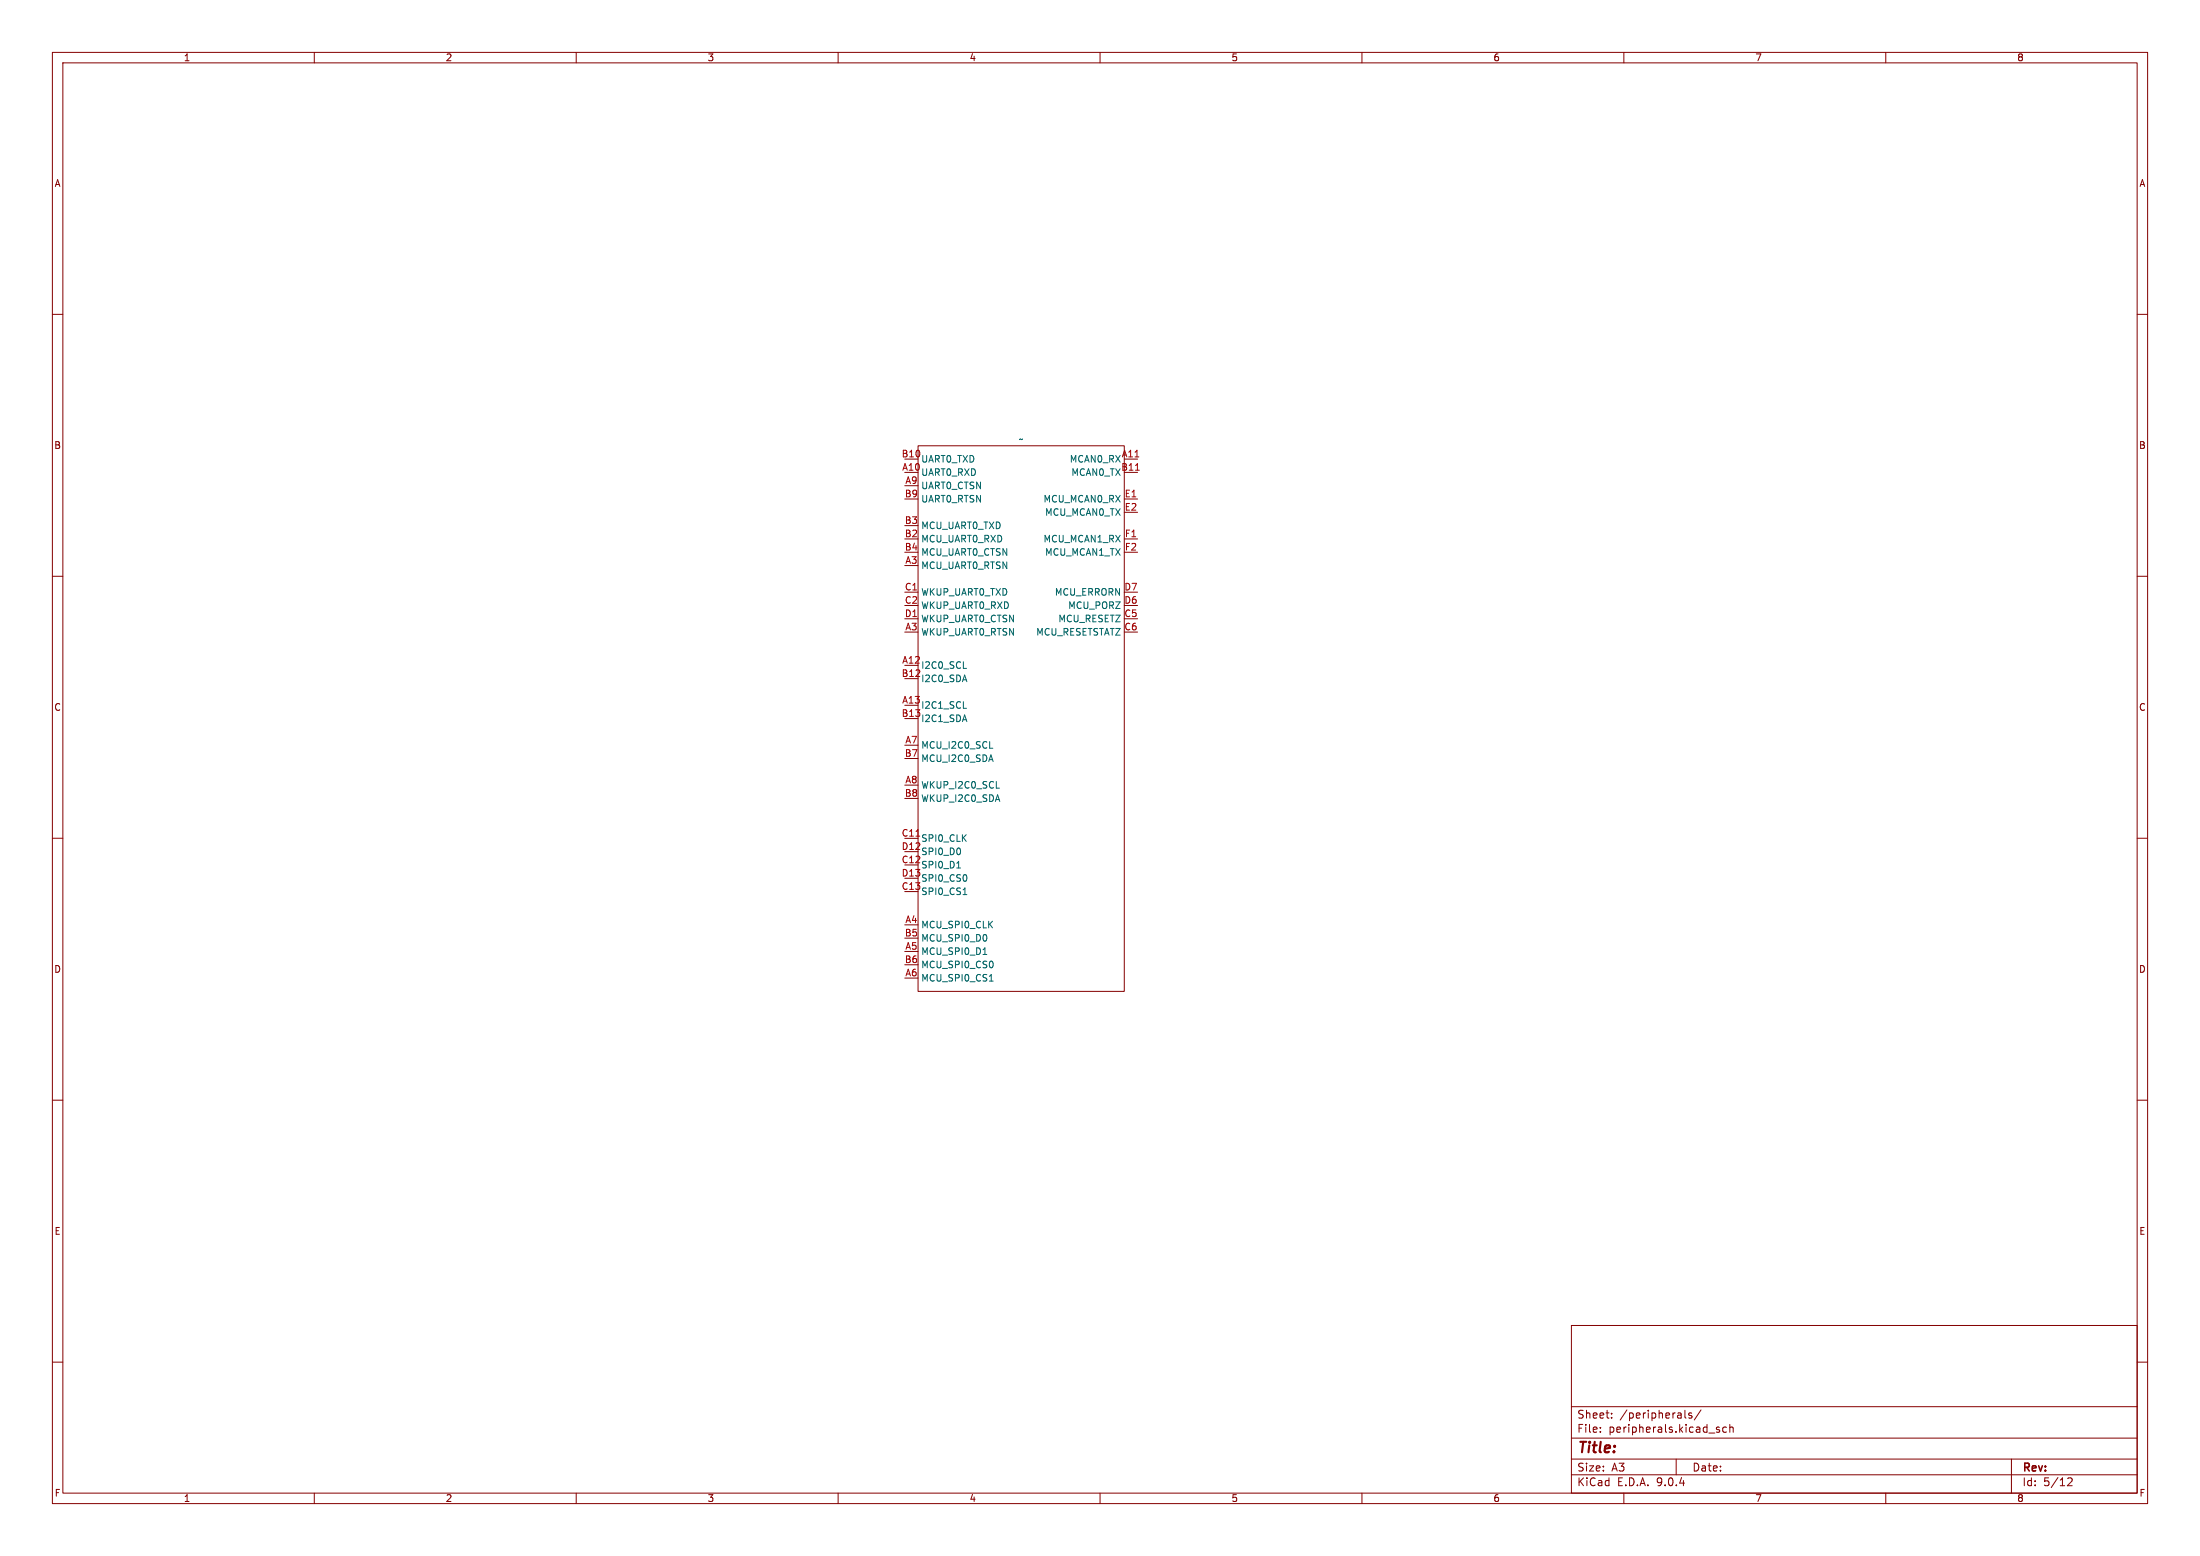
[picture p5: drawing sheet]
<svg xmlns="http://www.w3.org/2000/svg" width="420mm" height="297mm" viewBox="0 0 420 297" stroke-linecap="round" stroke-linejoin="round" font-family="sans-serif">
<g fill="none" stroke="#840000" stroke-width=".19">
<path d="M10 10h400v277h-400zM12 12h396v273h-396zM60 10v2M110 10v2M160 10v2M210 10v2M260 10v2M310 10v2M360 10v2M10 60h2M408 60h2M175.3 85.1h39.3v104.1h-39.3z"/>
<path d="M214.6 95.3h2.6M10 110h2M172.7 113h2.6M172.7 118.1h2.6M214.6 102.9h2.6M408 110h2M10 160h2M408 160h2M10 210h2M408 210h2M300 253h108v32h-108zM10 260h2"/>
<path d="M300 278.5h108M300 274.5h108M300 268.5h108M305.5 273.2v.2M305.5 272.5v.1M307.7 270.5v.2M307.7 269.8v.1M320 278.5v3M321.7 269.2v1.3l.2 .2M322.9 269.8l-.3-.1-.2 .2v.2l.5 .2v.3h-.5M324.7 269.1l-1.3 1.9M327.7 272.8l.5 .2 .1 .1-.1 .2-.4 .1"/>
<path d="M327.7 272.5h.5M329.6 272.5l-.4-.1-.3 .3 .1 .6h.6M330.2 272.5l.2-.1 .4 .1 .1 .9M330.2 271.9v1.5M384 278.5v6.5M408 260h2M60 285v2M110 285v2M160 285v2M210 285v2M260 285v2M300 281.5h108"/>
<path d="M310 285v2M360 285v2M394.7 282.2l.6-.1 .2 .1 .1 .3-.9 1.1h.9"/>
</g>
<path d="M183.9 127.6h.6M183.9 135.2h.6M188.9 142.8h.6M190.2 150.4h.6M182.6 165.7h.8M183.9 170.8h.7M187.7 182.2h.7M188.9 187.3h.7M189.5 183.7v.8" fill="none" stroke="#006464" stroke-width=".19"/>
<path d="M216.8 89.8h.7M174.9 159.6h.7" fill="none" stroke="#a90000" stroke-width=".19"/>
<text font-size="2.8" fill="#840000" x="301" y="277.9">Title:</text>
<g font-size="2.1" fill="#840000">
<text x="301" y="273.7">File:</text>
<text x="301" y="271">Sheet:</text>
<text x="307.1" y="273.7">peripherals.kicad_sch</text>
<text x="309.2" y="271">/peripherals/</text>
<text x="301" y="281.1">Size:</text>
<text x="307.6" y="281.1">A3</text>
<text x="323" y="281.1">Date:</text>
<text x="386" y="281.3">Rev:</text>
<text x="301" y="283.9">KiCad</text>
<text x="308.7" y="283.9">E.D.A.</text>
<text x="316.3" y="283.9">9.0.4</text>
<text x="386" y="283.9">Id:</text>
<text x="390.1" y="283.9">5/12</text>
</g>
<g font-size="1.8" fill="#840000">
<text x="35" y="11.9">1</text>
<text x="85" y="11.9">2</text>
<text x="135" y="11.9">3</text>
<text x="185" y="11.9">4</text>
<text x="235" y="11.9">5</text>
<text x="285" y="11.9">6</text>
<text x="335" y="11.9">7</text>
<text x="385" y="11.9">8</text>
<text x="10.3" y="35.9">A</text>
<text x="408.3" y="35.9">A</text>
<text x="10.3" y="85.9">B</text>
<text x="408.2" y="85.9">B</text>
<text x="10.3" y="135.9">C</text>
<text x="408.2" y="135.9">C</text>
<text x="10.3" y="185.9">D</text>
<text x="408.2" y="185.9">D</text>
<text x="10.3" y="235.9">E</text>
<text x="408.3" y="235.9">E</text>
<text x="10.3" y="285.9">F</text>
<text x="35" y="286.9">1</text>
<text x="85" y="286.9">2</text>
<text x="135" y="286.9">3</text>
<text x="185" y="286.9">4</text>
<text x="235" y="286.9">5</text>
<text x="285" y="286.9">6</text>
<text x="335" y="286.9">7</text>
<text x="385" y="286.9">8</text>
<text x="408.3" y="285.9">F</text>
</g>
<g font-size="1.8" fill="#a90000">
<text x="172" y="87.4">B10</text>
<text x="172.1" y="89.9">A10</text>
<text x="214" y="89.9">B11</text>
<text x="214" y="87.4">A11</text>
<text x="172.6" y="95">B9</text>
<text x="172.7" y="92.5">A9</text>
<text x="214.6" y="95">E1</text>
<text x="172.6" y="100.1">B3</text>
<text x="214.6" y="97.5">E2</text>
<text x="172.6" y="102.6">B2</text>
<text x="172.6" y="105.2">B4</text>
<text x="172.7" y="107.7">A3</text>
<text x="214.6" y="102.6">F1</text>
<text x="214.6" y="105.2">F2</text>
<text x="172.6" y="112.8">C1</text>
<text x="214.6" y="112.8">D7</text>
<text x="172.6" y="115.3">C2</text>
<text x="172.6" y="117.9">D1</text>
<text x="214.6" y="115.3">D6</text>
<text x="214.6" y="117.9">C5</text>
<text x="172.7" y="120.4">A3</text>
<text x="214.6" y="120.4">C6</text>
<text x="172" y="129.3">B12</text>
<text x="172.1" y="126.7">A12</text>
<text x="172" y="136.9">B13</text>
<text x="172.1" y="134.4">A13</text>
<text x="172.7" y="142">A7</text>
<text x="172.6" y="144.5">B7</text>
<text x="172.7" y="149.6">A8</text>
<text x="172.6" y="152.1">B8</text>
<text x="172" y="159.8">C11</text>
<text x="172" y="162.3">D12</text>
<text x="172" y="164.8">C12</text>
<text x="172" y="167.4">D13</text>
<text x="172" y="169.9">C13</text>
<text x="172.6" y="178.8">B5</text>
<text x="172.7" y="176.3">A4</text>
<text x="172.6" y="183.9">B6</text>
<text x="172.7" y="181.4">A5</text>
<text x="172.7" y="186.4">A6</text>
</g>
<g font-size="1.8" fill="#006464">
<text x="175.8" y="88.5">UART0_TXD</text>
<text x="194.4" y="84.7">~</text>
<text x="204.1" y="88.5">MCAN0_RX</text>
<text x="175.8" y="91">UART0_RXD</text>
<text x="175.8" y="93.6">UART0_CTSN</text>
<text x="204.4" y="91">MCAN0_TX</text>
<text x="175.8" y="96.1">UART0_RTSN</text>
<text x="175.8" y="101.2">MCU_UART0_TXD</text>
<text x="199.1" y="96.1">MCU_MCAN0_RX</text>
<text x="199.4" y="98.7">MCU_MCAN0_TX</text>
<text x="175.8" y="103.7">MCU_UART0_RXD</text>
<text x="175.8" y="106.3">MCU_UART0_CTSN</text>
<text x="199.1" y="103.7">MCU_MCAN1_RX</text>
<text x="199.4" y="106.3">MCU_MCAN1_TX</text>
<text x="175.8" y="108.8">MCU_UART0_RTSN</text>
<text x="175.8" y="113.9">WKUP_UART0_TXD</text>
<text x="201.3" y="113.9">MCU_ERRORN</text>
<text x="175.8" y="116.4">WKUP_UART0_RXD</text>
<text x="175.8" y="119">WKUP_UART0_CTSN</text>
<text x="201.9" y="119">MCU_RESETZ</text>
<text x="203.8" y="116.4">MCU_PORZ</text>
<text x="175.8" y="121.5">WKUP_UART0_RTSN</text>
<text x="197.7" y="121.5">MCU_RESETSTATZ</text>
<text x="175.8" y="127.9">I2C0_SCL</text>
<text x="175.8" y="130.4">I2C0_SDA</text>
<text x="175.8" y="135.5">I2C1_SCL</text>
<text x="175.8" y="138">I2C1_SDA</text>
<text x="175.8" y="143.1">MCU_I2C0_SCL</text>
<text x="175.8" y="145.6">MCU_I2C0_SDA</text>
<text x="175.8" y="150.7">WKUP_I2C0_SCL</text>
<text x="175.8" y="153.3">WKUP_I2C0_SDA</text>
<text x="175.8" y="160.9">SPI0_CLK</text>
<text x="175.8" y="163.4">SPI0_D0</text>
<text x="175.8" y="166">SPI0_D1</text>
<text x="175.8" y="168.5">SPI0_CS0</text>
<text x="175.8" y="171">SPI0_CS1</text>
<text x="175.8" y="177.4">MCU_SPI0_CLK</text>
<text x="175.8" y="179.9">MCU_SPI0_D0</text>
<text x="175.8" y="182.5">MCU_SPI0_D1</text>
<text x="175.8" y="185">MCU_SPI0_CS0</text>
<text x="175.8" y="187.6">MCU_SPI0_CS1</text>
</g>
</svg>
